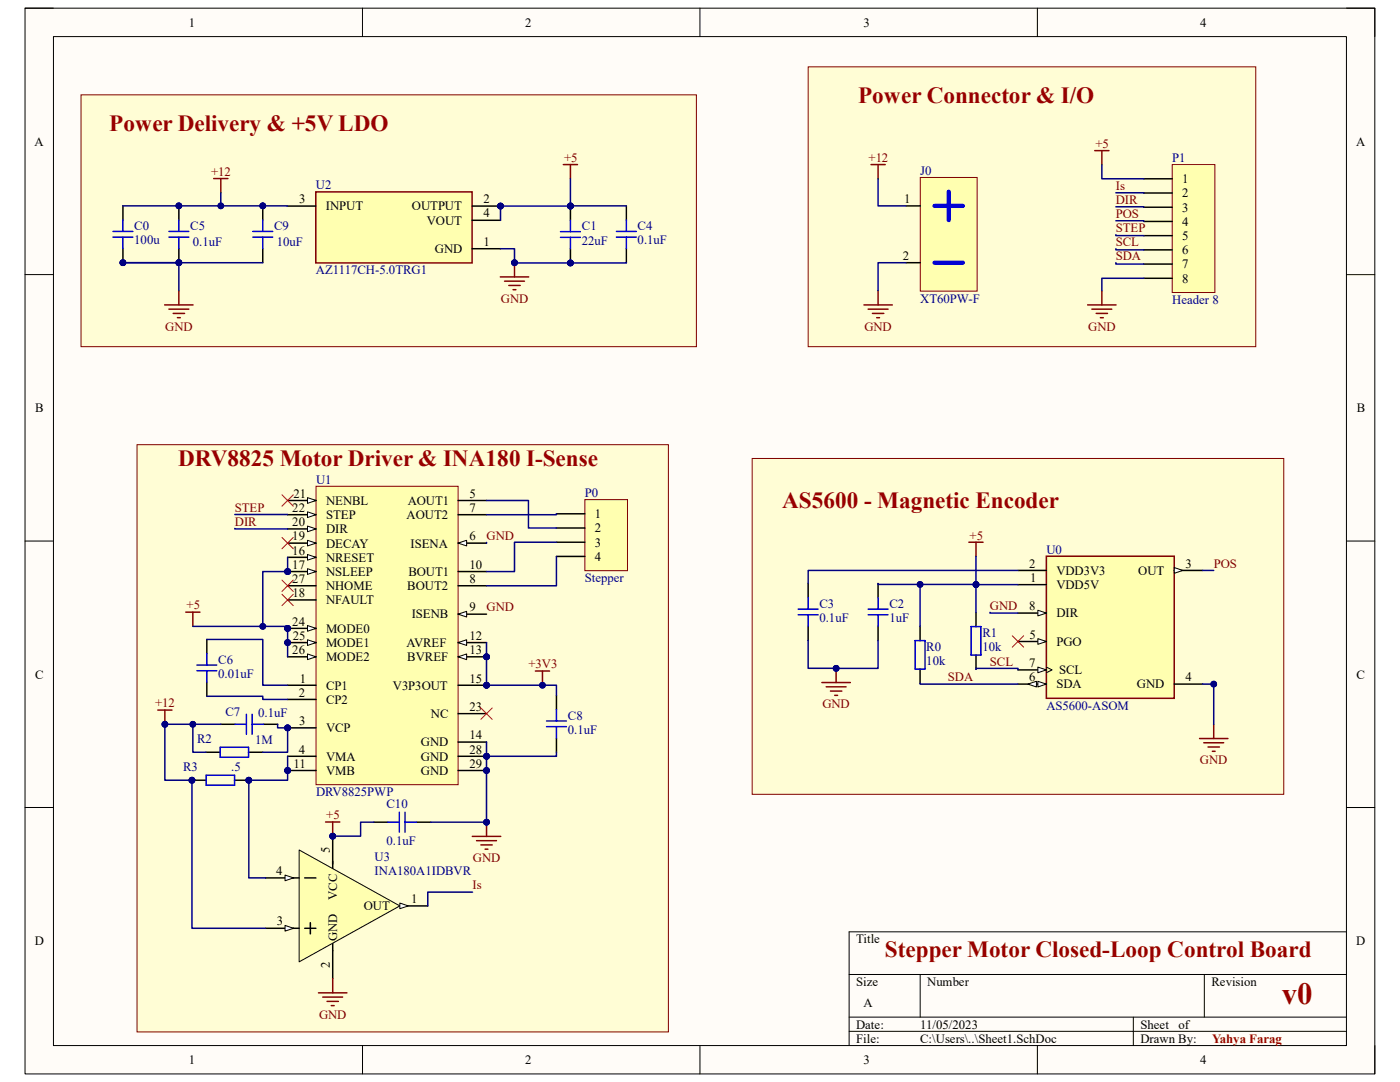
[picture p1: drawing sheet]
# Altium project Stepper_Ctrl.PrjPcb
1 sheet, 22 parts. Net scope: global (net labels, ports and power ports of the same name join across sheets).
Board file: PCB2.PcbDoc

## Sheet Sheet1.SchDoc
size A; SheetNumber: 1; SheetTotal: 1

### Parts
C0  100u  [CAP-EL-NP-5MM]
C1  22uF  [CAP_0805]
C2  1uF  [CAP_0805]
C3  0.1uF  [CAP_0805]
C4  0.1uF  [CAP_0805]
C5  0.1uF  [CAP_0805]
C6  0.01uF  [CAP_0805]
C7  0.1uF  [CAP_0805]
C8  0.1uF  [CAP_0805]
C9  10uF  [CAP_0805]
C10  0.1uF  [CAP_0805]
J0  XT60PW-F  [XT60PW-F]
P0  Stepper  [HDR1X4]
P1  Header 8  [HDR1X8]
R0  10k  [RES_0805]
R1  10k  [RES_0805]
R2  1M  [RES_0805]
R3  .5  [RES_0805]
U0  AS5600-ASOM  [FP-AS5600-ASOM-IPC_C]
U1  DRV8825PWP  [PWP0028C_L]
U2  AZ1117CH-5.0TRG1  [FP-SOT223-MFG]
U3  INA180A1IDBVR  [SOT-23-5]

### Blocks framed on the sheet
Power Connector & I/O: J0 P1
Power Delivery & +5V LDO: C0 C1 C4 C5 C9 U2
DRV8825 Motor Driver & INA180 I-Sense: C6-C8 C10 P0 R2 R3 U1 U3
AS5600 - Magnetic Encoder: C2 C3 R0 R1 U0

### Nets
+3V3: C8.1 U1.12(AVREF) U1.13(BVREF) U1.15(V3P3OUT)
+5: C1.1 C2.1 C4.1 C10.1 P1.1 R0.1 R1.1 U0.1(VDD5V) U1.16(NRESET) U1.17(NSLEEP) U1.24(MODE0) U1.25(MODE1) U1.26(MODE2) U2.2(OUTPUT) U2.4(VOUT) U3.5(VCC)
+12: C0.1 C5.1 C7.2 C9.1 J0.1(V+) R2.2 R3.2 U2.3(INPUT) U3.3
GND: C0.2 C1.2 C2.2 C3.2 C4.2 C5.2 C8.2 C9.2 C10.2 J0.2(V-) P1.8 U0.4(GND) U0.8(DIR) U1.6(ISENA) U1.9(ISENB) U1.14(GND) U1.28(GND) U1.29(GND) U2.1(GND) U3.2(GND)
DIR: P1.3 U1.20(DIR)
Is: P1.2 U3.1(OUT)
POS: P1.4 U0.3(OUT)
SCL: P1.6 R1.2 U0.7(SCL)
SDA: P1.7 R0.2 U0.6(SDA)
STEP: P1.5 U1.22(STEP)
NetC3_1: C3.1 U0.2(VDD3V3)
NetC6_1: C6.1 U1.1(CP1)
NetC6_2: C6.2 U1.2(CP2)
NetC7_1: C7.1 R2.1 U1.3(VCP)
NetP0_1: P0.1 U1.7(AOUT2)
NetP0_2: P0.2 U1.5(AOUT1)
NetP0_3: P0.3 U1.10(BOUT1)
NetP0_4: P0.4 U1.8(BOUT2)
NetR3_1: R3.1 U1.4(VMA) U1.11(VMB) U3.4

Not connected (* = marked no-connect by the designer): U0 5(PGO)*; U1 18(NFAULT)* 19(DECAY)* 21(NENBL)* 23(NC)* 27(NHOME)*

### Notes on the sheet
- Stepper Motor Closed-Loop Control Board
- v0
- Yahya Farag
